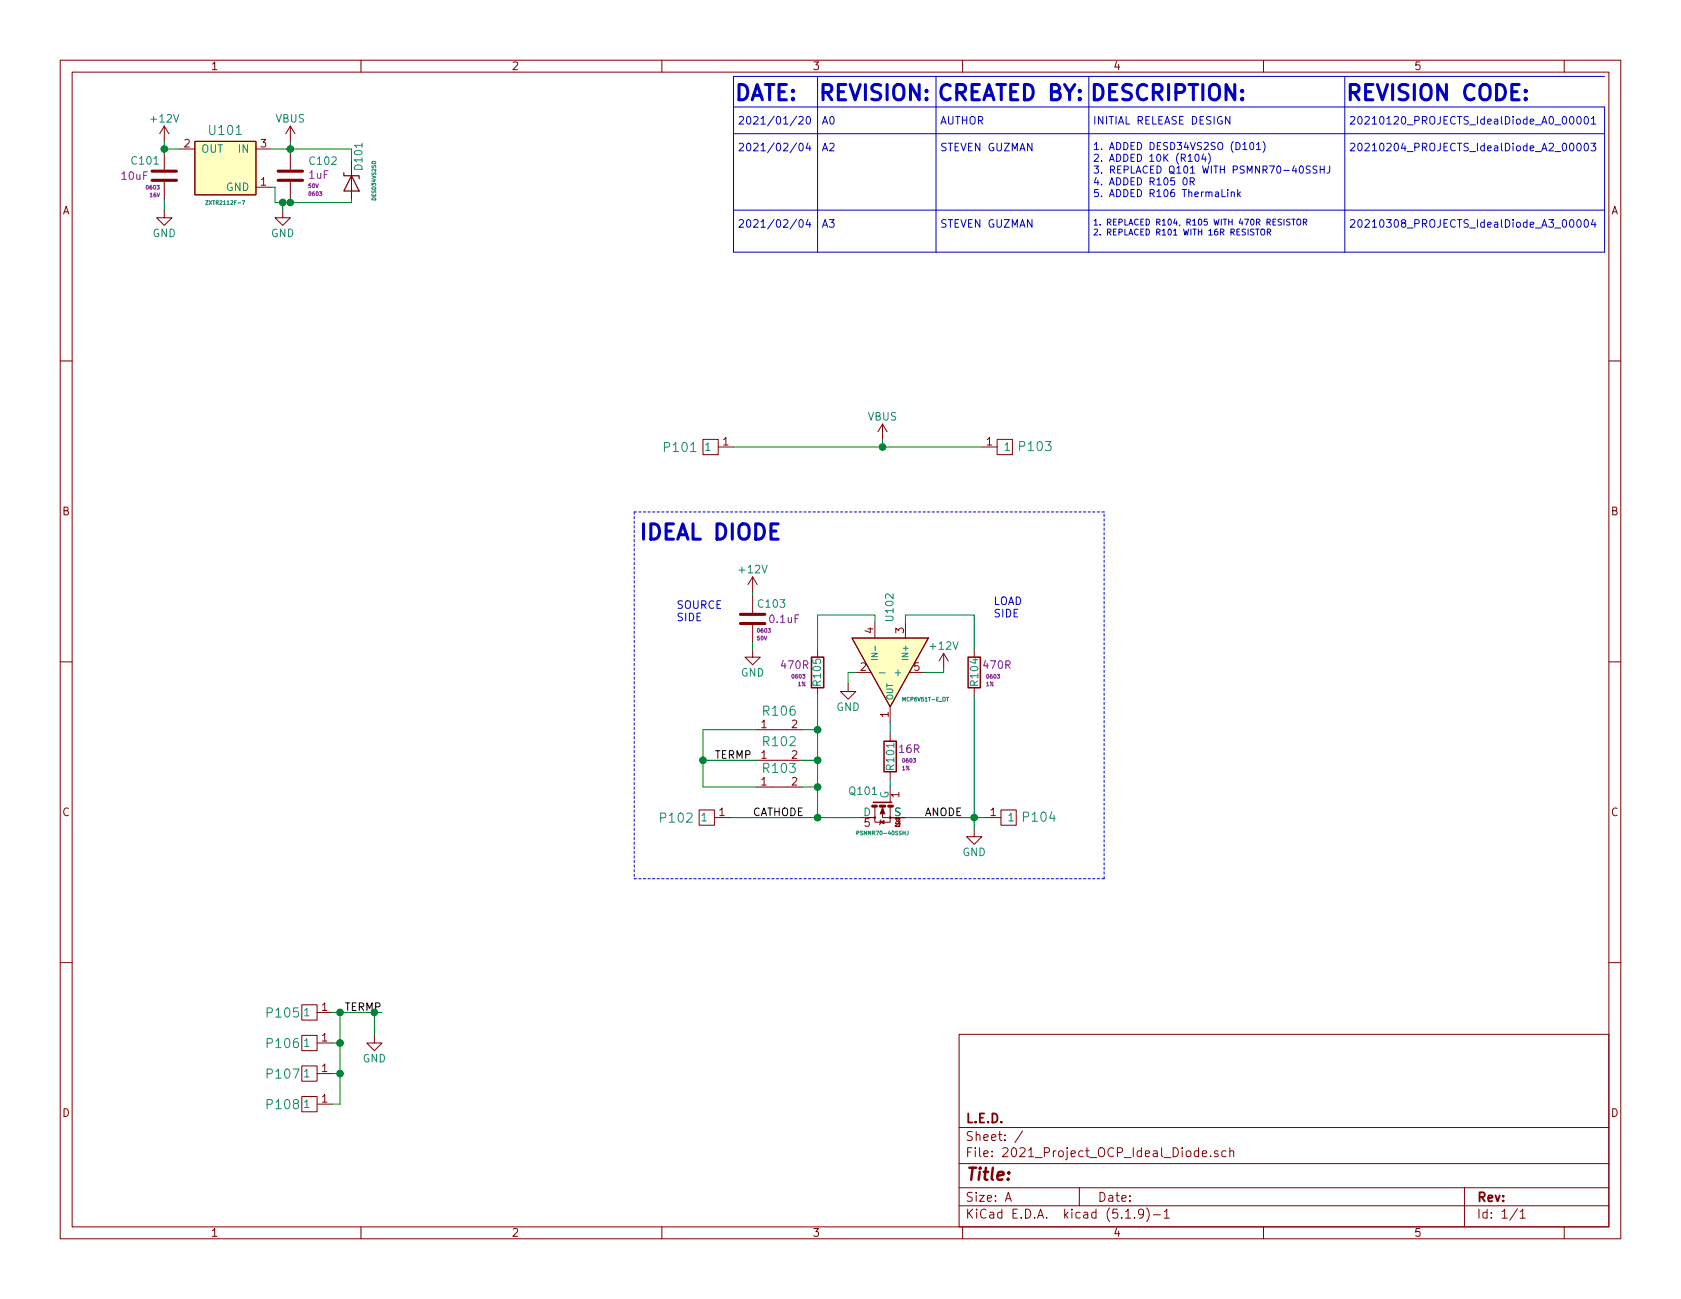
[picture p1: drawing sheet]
EESchema Schematic File Version 4
EELAYER 30 0
EELAYER END
$Descr A 11000 8500
encoding utf-8
Sheet 1 1
Title ""
Date ""
Rev ""
Comp "L.E.D."
Comment1 ""
Comment2 ""
Comment3 ""
Comment4 ""
$EndDescr
Wire Notes Line style solid
	4800 700  10500 700 
Wire Notes Line style solid
	10500 875  4800 875 
Wire Notes Line style solid
	4800 500  10500 500 
Text Notes 4800 675  0    100  ~ 20
DATE:
Text Notes 7125 675  0    100  ~ 20
DESCRIPTION:
Text Notes 5350 675  0    100  ~ 20
REVISION:
Text Notes 8800 675  0    100  ~ 20
REVISION CODE:
Text Notes 4825 825  0    50   ~ 0
2021/01/20
Text Notes 5375 825  0    50   ~ 0
A0
Text Notes 6125 675  0    100  ~ 20
CREATED BY:
Text Notes 6150 825  0    50   ~ 0
AUTHOR
Text Notes 8825 825  0    50   ~ 0
20210120_PROJECTS_IdealDiode_A0_00001
Wire Wire Line
	5825 5100 5825 5150
Wire Wire Line
	5825 4725 5825 4800
Wire Wire Line
	5925 4075 5925 4025
Wire Wire Line
	6375 5350 5925 5350
Wire Wire Line
	5725 4075 5725 4025
Wire Wire Line
	5725 4025 5350 4025
Wire Wire Line
	5350 5350 5625 5350
$Comp
L power:GND #PWR0105
U 1 1
P 5550 4475
F 0 "#PWR0105" H 5550 4225 50  0001 C CNN
F 1 "GND" H 5550 4325 50  0000 C CNN
F 2 "" H 5550 4475 50  0001 C CNN
F 3 "" H 5550 4475 50  0001 C CNN
	1    5550 4475
	1    0    0    -1  
$EndComp
Wire Wire Line
	5550 4475 5550 4400
Wire Wire Line
	5550 4400 5600 4400
$Comp
L power:+12V #PWR0109
U 1 1
P 6175 4375
F 0 "#PWR0109" H 6175 4225 50  0001 C CNN
F 1 "+12V" H 6175 4525 50  0000 C CNN
F 2 "" H 6175 4375 50  0001 C CNN
F 3 "" H 6175 4375 50  0001 C CNN
	1    6175 4375
	1    0    0    -1  
$EndComp
Wire Wire Line
	6050 4400 6175 4400
Wire Wire Line
	6175 4400 6175 4375
$Comp
L Capacitor_0603:C0603C104K5RACAUTO C103
U 1 1
P 4925 4050
F 0 "C103" H 4950 4150 50  0000 L CNN
F 1 "C0603C104K5RACAUTO" H 4925 4350 50  0001 L CNN
F 2 "Passives:C_0603_Handsolder" H 4925 3450 50  0001 C CNN
F 3 "" H 4950 4150 50  0000 C CNN
F 4 "KEMET" H 5050 4250 50  0001 C CNN "Manufacturer"
F 5 "0.1uF" H 5025 4050 50  0000 L CNN "P_Value"
F 6 "50V" H 4950 3925 25  0000 L CNN "P_Rating_U"
F 7 "X7R" H 5175 3700 50  0001 C CNN "P_Tolerance"
F 8 "0603" H 4950 3975 25  0000 L CNN "Package"
	1    4925 4050
	1    0    0    -1  
$EndComp
$Comp
L power:GND #PWR0108
U 1 1
P 4925 4250
F 0 "#PWR0108" H 4925 4000 50  0001 C CNN
F 1 "GND" H 4925 4100 50  0000 C CNN
F 2 "" H 4925 4250 50  0001 C CNN
F 3 "" H 4925 4250 50  0001 C CNN
	1    4925 4250
	1    0    0    -1  
$EndComp
Wire Wire Line
	4925 4200 4925 4250
$Comp
L power:+12V #PWR0107
U 1 1
P 4925 3875
F 0 "#PWR0107" H 4925 3725 50  0001 C CNN
F 1 "+12V" H 4925 4025 50  0000 C CNN
F 2 "" H 4925 3875 50  0001 C CNN
F 3 "" H 4925 3875 50  0001 C CNN
	1    4925 3875
	1    0    0    -1  
$EndComp
Wire Wire Line
	4925 3875 4925 3900
Wire Wire Line
	6450 5350 6375 5350
Connection ~ 6375 5350
Wire Wire Line
	4800 2925 5775 2925
Wire Wire Line
	4775 5350 5350 5350
Connection ~ 5350 5350
$Comp
L power:VBUS #PWR0106
U 1 1
P 5775 2875
F 0 "#PWR0106" H 5775 2725 50  0001 C CNN
F 1 "VBUS" H 5775 3025 50  0000 C CNN
F 2 "" H 5775 2875 50  0001 C CNN
F 3 "" H 5775 2875 50  0001 C CNN
	1    5775 2875
	1    0    0    -1  
$EndComp
Wire Wire Line
	5775 2875 5775 2925
Connection ~ 5775 2925
Wire Wire Line
	5775 2925 6425 2925
$Comp
L power:GND #PWR0110
U 1 1
P 6375 5425
F 0 "#PWR0110" H 6375 5175 50  0001 C CNN
F 1 "GND" H 6375 5275 50  0000 C CNN
F 2 "" H 6375 5425 50  0001 C CNN
F 3 "" H 6375 5425 50  0001 C CNN
	1    6375 5425
	1    0    0    -1  
$EndComp
Wire Wire Line
	6375 5425 6375 5350
Text Notes 4425 4075 0    50   ~ 0
SOURCE\nSIDE
Text Notes 6500 4050 0    50   ~ 0
LOAD\nSIDE
Text Notes 7150 825  0    50   ~ 0
INITIAL RELEASE DESIGN
$Comp
L OpAmps:MCP6V51T-E_OT U102
U 1 1
P 5825 4350
F 0 "U102" H 5350 4350 50  0000 L CNN
F 1 "MCP6V51T-E_OT" V 6050 4425 25  0000 L CNN
F 2 "SOT:SOT-23-5_HandSoldering" H 5875 5000 60  0001 C CNN
F 3 "" H 5825 4450 60  0001 C CNN
F 4 "Microchip Technology" H 6225 3900 60  0001 C CNN "Manufacturer"
F 5 "1-CH" V 6100 4275 25  0001 C CNN "P_Value"
F 6 "1.2V/us" H 6175 4000 60  0001 C CNN "P_Tolerance"
F 7 "4.5V-45V" H 6125 4100 60  0001 C CNN "P_Rating_U"
F 8 "SOT-23-5" H 6125 3800 60  0001 C CNN "Package"
F 9 "MCP6V51T-E/OT" H 5875 4925 50  0001 C CNN "P_Digikey"
	1    5825 4350
	0    1    1    0   
$EndComp
Wire Notes Line
	4150 3350 4150 5750
Wire Notes Line
	4150 5750 7225 5750
Wire Notes Line
	7225 5750 7225 3350
Wire Notes Line
	7225 3350 4150 3350
Text Notes 4175 3550 0    100  ~ 20
IDEAL DIODE
Wire Wire Line
	1775 975  1900 975 
Wire Wire Line
	1900 975  1900 1000
Connection ~ 1900 975 
$Comp
L power:VBUS #PWR0104
U 1 1
P 1900 925
F 0 "#PWR0104" H 1900 775 50  0001 C CNN
F 1 "VBUS" H 1900 1075 50  0000 C CNN
F 2 "" H 1900 925 50  0001 C CNN
F 3 "" H 1900 925 50  0001 C CNN
	1    1900 925 
	1    0    0    -1  
$EndComp
Wire Wire Line
	1900 925  1900 975 
Wire Wire Line
	1850 1325 1900 1325
Connection ~ 1850 1325
Wire Wire Line
	1850 1375 1850 1325
$Comp
L power:GND #PWR0103
U 1 1
P 1850 1375
F 0 "#PWR0103" H 1850 1125 50  0001 C CNN
F 1 "GND" H 1850 1225 50  0000 C CNN
F 2 "" H 1850 1375 50  0001 C CNN
F 3 "" H 1850 1375 50  0001 C CNN
	1    1850 1375
	1    0    0    -1  
$EndComp
Wire Wire Line
	1900 1325 1900 1300
Wire Wire Line
	1800 1325 1850 1325
Wire Wire Line
	1800 1225 1800 1325
Wire Wire Line
	1775 1225 1800 1225
$Comp
L Capacitor_0603:CL10A105KB8NNNC C102
U 1 1
P 1900 1150
F 0 "C102" H 2015 1248 50  0000 L CNN
F 1 "CL10A105KB8NNNC" H 1900 1450 50  0001 L CNN
F 2 "Passives:C_0603_Handsolder" H 1900 550 50  0001 C CNN
F 3 "" H 1925 1250 50  0000 C CNN
F 4 "Samsung Electro-Mechanics" H 2025 1350 50  0001 C CNN "Manufacturer"
F 5 "1uF" H 2015 1157 50  0000 L CNN "P_Value"
F 6 "50V" H 2015 1085 25  0000 L CNN "P_Rating_U"
F 7 "X5R" H 2150 800 50  0001 C CNN "P_Tolerance"
F 8 "0603" H 2015 1033 25  0000 L CNN "Package"
	1    1900 1150
	1    0    0    -1  
$EndComp
Connection ~ 1075 975 
Wire Wire Line
	1075 925  1075 975 
$Comp
L power:+12V #PWR0101
U 1 1
P 1075 925
F 0 "#PWR0101" H 1075 775 50  0001 C CNN
F 1 "+12V" H 1075 1075 50  0000 C CNN
F 2 "" H 1075 925 50  0001 C CNN
F 3 "" H 1075 925 50  0001 C CNN
	1    1075 925 
	1    0    0    -1  
$EndComp
$Comp
L Capacitor_0603:CL10X106MO8NRNC C101
U 1 1
P 1075 1150
F 0 "C101" H 1050 1250 50  0000 R CNN
F 1 "CL10X106MO8NRNC" H 1075 1450 50  0001 L CNN
F 2 "Passives:C_0603_Handsolder" H 1075 550 50  0001 C CNN
F 3 "" H 1100 1250 50  0000 C CNN
F 4 "Samsung Electro-Mechanics" H 1200 1350 50  0001 C CNN "P_Manufacturer"
F 5 "10uF" H 975 1150 50  0000 R CNN "P_Value"
F 6 "16V" H 1050 1025 25  0000 R CNN "P_Rating"
F 7 "0603" H 1050 1075 25  0000 R CNN "Package"
	1    1075 1150
	1    0    0    -1  
$EndComp
Wire Wire Line
	1075 1375 1075 1300
$Comp
L power:GND #PWR0102
U 1 1
P 1075 1375
F 0 "#PWR0102" H 1075 1125 50  0001 C CNN
F 1 "GND" H 1075 1225 50  0000 C CNN
F 2 "" H 1075 1375 50  0001 C CNN
F 3 "" H 1075 1375 50  0001 C CNN
	1    1075 1375
	1    0    0    -1  
$EndComp
Wire Wire Line
	1075 975  1175 975 
Wire Wire Line
	1075 1000 1075 975 
$Comp
L LDO:ZXTR2112F-7 U101
U 1 1
P 1475 1125
F 0 "U101" H 1475 1400 60  0000 C CNN
F 1 "ZXTR2112F-7" H 1475 925 25  0000 C CNN
F 2 "SOT:SOT-23-3" H 1450 1525 60  0001 C CNN
F 3 "" H 1425 1125 60  0001 C CNN
F 4 "Diodes Incorporated" H 1500 1525 50  0001 C CNN "Manufacturer"
F 5 "12V" H 1525 1725 50  0001 C CNN "P_Value"
F 6 "15mA" H 1525 1775 50  0001 C CNN "P_Rating"
F 7 "60V" H 1525 1775 50  0001 C CNN "P_Tolerance"
F 8 "SOT-23-3" H 1475 1775 50  0001 C CNN "Package"
	1    1475 1125
	-1   0    0    -1  
$EndComp
$Comp
L Jumpers:THJP0612AST1 R102
U 1 1
P 5100 4975
F 0 "R102" H 5100 5100 60  0000 C CNN
F 1 "THJP0612AST1" H 5100 5175 60  0001 C CNN
F 2 "ThermalJumper:THJP0612AST1" H 5000 4775 60  0001 C CNN
F 3 "" H 5100 4975 60  0001 C CNN
F 4 "TJ" H 5400 4875 60  0001 C CNN "P_Value"
F 5 "Vishay Thin Film" H 5200 5350 60  0001 C CNN "Manufacturer"
F 6 "0612" H 5200 5350 60  0001 C CNN "Package"
F 7 "4 C/W" H 5200 5350 60  0001 C CNN "P_Rating"
F 8 "259 mW/C" H 5200 5350 60  0001 C CNN "P_Tolerance"
F 9 "764-THJP0612AST1CT-ND" H 5100 4975 50  0001 C CNN "P_Digikey"
	1    5100 4975
	1    0    0    -1  
$EndComp
Wire Wire Line
	5250 4975 5350 4975
$Comp
L Jumpers:THJP0612AST1 R103
U 1 1
P 5100 5150
F 0 "R103" H 5100 5275 60  0000 C CNN
F 1 "THJP0612AST1" H 5100 5350 60  0001 C CNN
F 2 "ThermalJumper:THJP0612AST1" H 5000 4950 60  0001 C CNN
F 3 "" H 5100 5150 60  0001 C CNN
F 4 "TJ" H 5400 5050 60  0001 C CNN "P_Value"
F 5 "Vishay Thin Film" H 5200 5525 60  0001 C CNN "Manufacturer"
F 6 "0612" H 5200 5525 60  0001 C CNN "Package"
F 7 "4 C/W" H 5200 5525 60  0001 C CNN "P_Rating"
F 8 "259 mW/C" H 5200 5525 60  0001 C CNN "P_Tolerance"
F 9 "764-THJP0612AST1CT-ND" H 5100 5150 50  0001 C CNN "P_Digikey"
	1    5100 5150
	1    0    0    -1  
$EndComp
Wire Wire Line
	5250 5150 5350 5150
Connection ~ 5350 5150
Wire Wire Line
	5350 5150 5350 5350
Wire Wire Line
	4600 4975 4600 5150
Wire Wire Line
	4600 5150 4950 5150
Text Label 4675 4975 0    50   ~ 0
TERMP
$Comp
L 2021_Project_OCP_Ideal_Diode-rescue:MH_1POS_2.5MM-MountingHoles_sg P105
U 1 1
P 2025 6625
F 0 "P105" H 1850 6625 60  0000 C CNN
F 1 "MH_1POS_2.5MM" H 1975 6225 50  0001 C CNN
F 2 "MountingHoles_sg:MountingHole_2.5mm_Pad_Via" V 2625 6425 60  0001 C CNN
F 3 "" H 2025 6775 60  0001 C CNN
F 4 "CUSTOM" H 2575 7275 50  0001 C CNN "Manufacturer"
F 5 "1POS_2.5MM_I" H 2025 6525 25  0001 C CNN "P_Value"
F 6 "##" H 2575 7075 60  0001 C CNN "P_Rating_U"
F 7 "2.5MM" H 2575 7175 60  0001 C CNN "P_Tolerance"
F 8 "MH_M2.5" H 2575 7375 60  0001 C CNN "Package"
	1    2025 6625
	1    0    0    -1  
$EndComp
$Comp
L 2021_Project_OCP_Ideal_Diode-rescue:MH_1POS_2.5MM-MountingHoles_sg P106
U 1 1
P 2025 6825
F 0 "P106" H 1850 6825 60  0000 C CNN
F 1 "MH_1POS_2.5MM" H 1975 6425 50  0001 C CNN
F 2 "MountingHoles_sg:MountingHole_2.5mm_Pad_Via" V 2625 6625 60  0001 C CNN
F 3 "" H 2025 6975 60  0001 C CNN
F 4 "CUSTOM" H 2575 7475 50  0001 C CNN "Manufacturer"
F 5 "1POS_2.5MM_I" H 2025 6725 25  0001 C CNN "P_Value"
F 6 "##" H 2575 7275 60  0001 C CNN "P_Rating_U"
F 7 "2.5MM" H 2575 7375 60  0001 C CNN "P_Tolerance"
F 8 "MH_M2.5" H 2575 7575 60  0001 C CNN "Package"
	1    2025 6825
	1    0    0    -1  
$EndComp
Wire Wire Line
	2175 6625 2225 6625
Wire Wire Line
	2175 6825 2225 6825
Wire Wire Line
	2225 6825 2225 6625
Connection ~ 2225 6625
Text Label 2500 6625 2    50   ~ 0
TERMP
Text Label 6050 5350 0    50   ~ 0
ANODE
Text Label 4925 5350 0    50   ~ 0
CATHODE
$Comp
L Diodes:DESD34VS2SO D101
U 1 1
P 2300 1150
F 0 "D101" H 2075 1200 50  0000 L CNN
F 1 "DESD34VS2SO" H 2200 1300 25  0000 L CNN
F 2 "SOT:SOT-23-3" H 2300 1150 50  0001 C CNN
F 3 "~" H 2300 1150 50  0001 C CNN
F 4 "34Vm" H 2300 1150 50  0001 C CNN "P_Value"
F 5 "43Vcl" H 2300 1150 50  0001 C CNN "P_Rating"
F 6 "SOT-23-3" H 2300 1150 50  0001 C CNN "Package"
	1    2300 1150
	0    1    1    0   
$EndComp
Wire Wire Line
	2300 1050 2300 975 
Wire Wire Line
	1900 975  2300 975 
Wire Wire Line
	2300 1300 2300 1325
Wire Wire Line
	2300 1325 1900 1325
Connection ~ 1900 1325
Text Notes 7150 1300 0    47   ~ 0
1. ADDED DESD34VS2SO (D101)\n2. ADDED 10K (R104)\n3. REPLACED Q101 WITH PSMNR70-40SSHJ\n4. ADDED R105 0R\n5. ADDED R106 ThermaLink
Wire Wire Line
	6375 4250 6375 4025
Wire Wire Line
	5925 4025 6375 4025
Wire Wire Line
	6375 4550 6375 5350
$Comp
L Transistors:PSMNR70-40SSHJ Q101
U 1 1
P 5775 5250
F 0 "Q101" V 5700 5375 50  0000 C CNN
F 1 "PSMNR70-40SSHJ" V 5975 5250 25  0000 C CNN
F 2 "SOT:SOT-1235" H 5775 5825 50  0001 L CIN
F 3 "" H 5775 5250 50  0001 L CNN
F 4 "Nexperia USA Inc." H 5775 5975 50  0001 L CNN "Manufacturer"
F 5 "NMOS" H 5775 6125 50  0001 L CNN "P_Value"
F 6 "40V/425A" H 5775 6050 50  0001 L CNN "P_Rating"
F 7 "0.7mDCR" H 6075 5675 50  0001 C CNN "P_Tolerance"
F 8 "SOT-1235" H 5775 5900 50  0001 L CNN "Package"
F 9 "1727-8560-1-ND" H 5775 5750 50  0001 L CNN "P_Digikey"
	1    5775 5250
	0    -1   1    0   
$EndComp
Wire Wire Line
	5350 4250 5350 4025
Wire Wire Line
	5350 4550 5350 4775
Connection ~ 5350 4975
Wire Wire Line
	5350 4975 5350 5150
$Comp
L Connectors:SMD_1POS_8MM P102
U 1 1
P 4625 5350
F 0 "P102" H 4425 5350 60  0000 C CNN
F 1 "SMD_1POS_8MM" H 4575 4950 50  0001 C CNN
F 2 "Connectors_sg:SMD_1POS_8MM" V 5225 5150 60  0001 C CNN
F 3 "" H 4625 5500 60  0001 C CNN
F 4 "CUSTOM" H 5175 6000 50  0001 C CNN "Manufacturer"
F 5 "1POS" H 4683 5483 50  0001 C CNN "P_Value"
F 6 "##" H 5175 5800 60  0001 C CNN "P_Rating_U"
F 7 "8MM" H 5175 5900 60  0001 C CNN "P_Tolerance"
F 8 "SMD" H 5175 6100 60  0001 C CNN "Package"
	1    4625 5350
	1    0    0    -1  
$EndComp
$Comp
L Connectors:SMD_1POS_8MM P104
U 1 1
P 6600 5350
F 0 "P104" H 6400 5350 60  0000 C CNN
F 1 "SMD_1POS_8MM" H 6550 4950 50  0001 C CNN
F 2 "Connectors_sg:SMD_1POS_8MM" V 7200 5150 60  0001 C CNN
F 3 "" H 6600 5500 60  0001 C CNN
F 4 "CUSTOM" H 7150 6000 50  0001 C CNN "Manufacturer"
F 5 "1POS" H 6658 5483 50  0001 C CNN "P_Value"
F 6 "##" H 7150 5800 60  0001 C CNN "P_Rating_U"
F 7 "8MM" H 7150 5900 60  0001 C CNN "P_Tolerance"
F 8 "SMD" H 7150 6100 60  0001 C CNN "Package"
	1    6600 5350
	-1   0    0    1   
$EndComp
$Comp
L Connectors:SMD_1POS_8MM P103
U 1 1
P 6575 2925
F 0 "P103" H 6375 2925 60  0000 C CNN
F 1 "SMD_1POS_8MM" H 6525 2525 50  0001 C CNN
F 2 "Connectors_sg:SMD_1POS_8MM" V 7175 2725 60  0001 C CNN
F 3 "" H 6575 3075 60  0001 C CNN
F 4 "CUSTOM" H 7125 3575 50  0001 C CNN "Manufacturer"
F 5 "1POS" H 6633 3058 50  0001 C CNN "P_Value"
F 6 "##" H 7125 3375 60  0001 C CNN "P_Rating_U"
F 7 "8MM" H 7125 3475 60  0001 C CNN "P_Tolerance"
F 8 "SMD" H 7125 3675 60  0001 C CNN "Package"
	1    6575 2925
	-1   0    0    1   
$EndComp
$Comp
L Connectors:SMD_1POS_8MM P101
U 1 1
P 4650 2925
F 0 "P101" H 4450 2925 60  0000 C CNN
F 1 "SMD_1POS_8MM" H 4600 2525 50  0001 C CNN
F 2 "Connectors_sg:SMD_1POS_8MM" V 5250 2725 60  0001 C CNN
F 3 "" H 4650 3075 60  0001 C CNN
F 4 "CUSTOM" H 5200 3575 50  0001 C CNN "Manufacturer"
F 5 "1POS" H 4708 3058 50  0001 C CNN "P_Value"
F 6 "##" H 5200 3375 60  0001 C CNN "P_Rating_U"
F 7 "8MM" H 5200 3475 60  0001 C CNN "P_Tolerance"
F 8 "SMD" H 5200 3675 60  0001 C CNN "Package"
	1    4650 2925
	1    0    0    -1  
$EndComp
$Comp
L power:GND #PWR0111
U 1 1
P 2450 6775
F 0 "#PWR0111" H 2450 6525 50  0001 C CNN
F 1 "GND" H 2450 6625 50  0000 C CNN
F 2 "" H 2450 6775 50  0001 C CNN
F 3 "" H 2450 6775 50  0001 C CNN
	1    2450 6775
	1    0    0    -1  
$EndComp
Wire Wire Line
	2450 6775 2450 6625
Wire Wire Line
	2225 6625 2450 6625
Connection ~ 2450 6625
Wire Wire Line
	2450 6625 2500 6625
$Comp
L 2021_Project_OCP_Ideal_Diode-rescue:MH_1POS_2.5MM-MountingHoles_sg P107
U 1 1
P 2025 7025
F 0 "P107" H 1850 7025 60  0000 C CNN
F 1 "MH_1POS_2.5MM" H 1975 6625 50  0001 C CNN
F 2 "MountingHoles_sg:MountingHole_2.5mm_Pad_Via" V 2625 6825 60  0001 C CNN
F 3 "" H 2025 7175 60  0001 C CNN
F 4 "CUSTOM" H 2575 7675 50  0001 C CNN "Manufacturer"
F 5 "1POS_2.5MM_I" H 2025 6925 25  0001 C CNN "P_Value"
F 6 "##" H 2575 7475 60  0001 C CNN "P_Rating_U"
F 7 "2.5MM" H 2575 7575 60  0001 C CNN "P_Tolerance"
F 8 "MH_M2.5" H 2575 7775 60  0001 C CNN "Package"
	1    2025 7025
	1    0    0    -1  
$EndComp
Wire Wire Line
	2175 7025 2225 7025
Wire Wire Line
	2225 7025 2225 6825
Connection ~ 2225 6825
$Comp
L Jumpers:THJP0612AST1 R106
U 1 1
P 5100 4775
F 0 "R106" H 5100 4900 60  0000 C CNN
F 1 "THJP0612AST1" H 5100 4975 60  0001 C CNN
F 2 "ThermalJumper:THJP0612AST1" H 5000 4575 60  0001 C CNN
F 3 "" H 5100 4775 60  0001 C CNN
F 4 "TJ" H 5400 4675 60  0001 C CNN "P_Value"
F 5 "Vishay Thin Film" H 5200 5150 60  0001 C CNN "Manufacturer"
F 6 "0612" H 5200 5150 60  0001 C CNN "Package"
F 7 "4 C/W" H 5200 5150 60  0001 C CNN "P_Rating"
F 8 "259 mW/C" H 5200 5150 60  0001 C CNN "P_Tolerance"
F 9 "764-THJP0612AST1CT-ND" H 5100 4775 50  0001 C CNN "P_Digikey"
	1    5100 4775
	1    0    0    -1  
$EndComp
Wire Wire Line
	4950 4775 4600 4775
Wire Wire Line
	4600 4775 4600 4975
Wire Wire Line
	5250 4775 5350 4775
Connection ~ 5350 4775
Wire Wire Line
	5350 4775 5350 4975
$Comp
L 2021_Project_OCP_Ideal_Diode-rescue:MH_1POS_2.5MM-MountingHoles_sg P108
U 1 1
P 2025 7225
F 0 "P108" H 1850 7225 60  0000 C CNN
F 1 "MH_1POS_2.5MM" H 1975 6825 50  0001 C CNN
F 2 "MountingHoles_sg:MountingHole_2.5mm_Pad_Via" V 2625 7025 60  0001 C CNN
F 3 "" H 2025 7375 60  0001 C CNN
F 4 "CUSTOM" H 2575 7875 50  0001 C CNN "Manufacturer"
F 5 "1POS_2.5MM_I" H 2025 7125 25  0001 C CNN "P_Value"
F 6 "##" H 2575 7675 60  0001 C CNN "P_Rating_U"
F 7 "2.5MM" H 2575 7775 60  0001 C CNN "P_Tolerance"
F 8 "MH_M2.5" H 2575 7975 60  0001 C CNN "Package"
	1    2025 7225
	1    0    0    -1  
$EndComp
Wire Wire Line
	2175 7225 2225 7225
Wire Wire Line
	2225 7225 2225 7025
Connection ~ 2225 7025
Connection ~ 4600 4975
Wire Wire Line
	4600 4975 4950 4975
Text Notes 4825 1000 0    50   ~ 0
2021/02/04
Text Notes 5375 1000 0    50   ~ 0
A2
Text Notes 8825 1000 0    50   ~ 0
20210204_PROJECTS_IdealDiode_A2_00003
Text Notes 6150 1000 0    50   ~ 0
STEVEN GUZMAN
Wire Notes Line style solid
	4800 500  4800 1375
Wire Notes Line style solid
	4800 1375 10500 1375
Wire Notes Line style solid
	10500 1375 10500 700 
Wire Notes Line style solid
	5350 500  5350 1375
Wire Notes Line style solid
	6125 500  6125 1375
Wire Notes Line style solid
	7125 500  7125 1375
Wire Notes Line style solid
	8800 500  8800 1375
Text Notes 4825 1500 0    50   ~ 0
2021/02/04
Text Notes 5375 1500 0    50   ~ 0
A3
Wire Notes Line style solid
	4800 1375 4800 1650
Wire Notes Line style solid
	4800 1650 10500 1650
Wire Notes Line style solid
	10500 1650 10500 1375
Wire Notes Line style solid
	8800 1375 8800 1650
Wire Notes Line style solid
	7125 1375 7125 1650
Wire Notes Line style solid
	6125 1375 6125 1650
Wire Notes Line style solid
	5350 1375 5350 1650
Text Notes 6150 1500 0    50   ~ 0
STEVEN GUZMAN
Text Notes 7150 1550 0    39   ~ 0
1. REPLACED R104, R105 WITH 470R RESISTOR\n2. REPLACED R101 WITH 16R RESISTOR
$Comp
L Resistors_0603:RC0603FR-07470RL R104
U 1 1
P 6375 4400
F 0 "R104" V 6375 4300 50  0000 L CNN
F 1 "RC0603FR-07470RL" H 6675 5025 50  0001 C CNN
F 2 "Passives:R_0603_Handsolder" H 6925 4925 50  0001 C CNN
F 3 "" V 6455 4400 50  0000 C CNN
F 4 "Yageo" V 6555 4500 60  0001 C CNN "Manufacturer"
F 5 "470R" H 6425 4450 50  0000 L CNN "P_Value"
F 6 "1/10W" V 6675 4700 60  0001 C CNN "P_Rating_U"
F 7 "1%" H 6450 4325 25  0000 L CNN "P_Tolerance"
F 8 "0603" H 6450 4375 25  0000 L CNN "Package"
F 9 "311-470HRCT-ND " H 6525 5100 50  0001 C CNN "P_Digikey"
	1    6375 4400
	1    0    0    -1  
$EndComp
$Comp
L Resistors_0603:RC0603FR-07470RL R105
U 1 1
P 5350 4400
F 0 "R105" V 5350 4300 50  0000 L CNN
F 1 "RC0603FR-07470RL" H 5650 5025 50  0001 C CNN
F 2 "Passives:R_0603_Handsolder" H 5900 4925 50  0001 C CNN
F 3 "" V 5430 4400 50  0000 C CNN
F 4 "Yageo" V 5530 4500 60  0001 C CNN "Manufacturer"
F 5 "470R" H 5400 4450 50  0000 L CNN "P_Value"
F 6 "1/10W" V 5650 4700 60  0001 C CNN "P_Rating_U"
F 7 "1%" H 5425 4325 25  0000 L CNN "P_Tolerance"
F 8 "0603" H 5425 4375 25  0000 L CNN "Package"
F 9 "311-470HRCT-ND " H 5500 5100 50  0001 C CNN "P_Digikey"
	1    5350 4400
	-1   0    0    -1  
$EndComp
$Comp
L Resistors_0603:RC0603FR-0716RL R101
U 1 1
P 5825 4950
F 0 "R101" V 5825 4850 50  0000 L CNN
F 1 "RC0603FR-0716RL" V 5925 4950 50  0001 C CNN
F 2 "Passives:R_0603_Handsolder" V 5755 4950 50  0001 C CNN
F 3 "" V 5905 4950 50  0000 C CNN
F 4 "Yageo" V 6005 5050 60  0001 C CNN "Manufacturer"
F 5 "16R" H 5875 5000 50  0000 L CNN "P_Value"
F 6 "1/10W" V 6125 5250 60  0001 C CNN "P_Rating_U"
F 7 "1%" H 5900 4875 25  0000 L CNN "P_Tolerance"
F 8 "0603" H 5900 4925 25  0000 L CNN "Package"
	1    5825 4950
	1    0    0    -1  
$EndComp
Text Notes 8825 1500 0    50   ~ 0
20210308_PROJECTS_IdealDiode_A3_00004
$EndSCHEMATC
